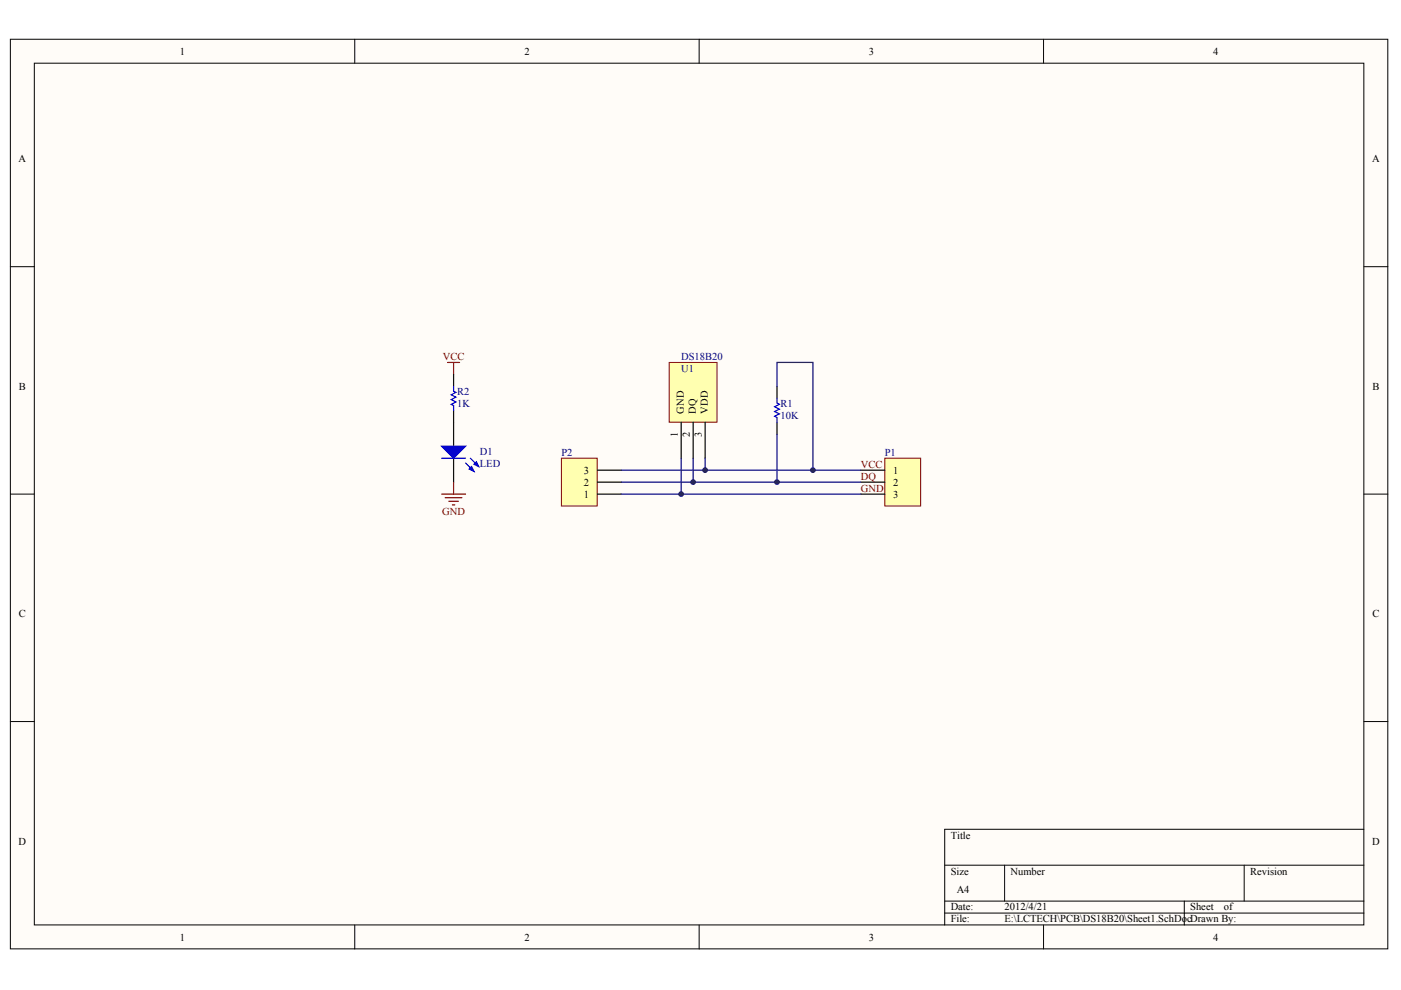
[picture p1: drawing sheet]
<svg xmlns="http://www.w3.org/2000/svg" width="297mm" height="210mm" viewBox="0 0 297 210" stroke-linecap="round" stroke-linejoin="round" font-family="sans-serif">
<g fill="#fffcf8" stroke="#000" stroke-width=".21">
<path d="M2.2 8.3h292v192.9h-292z"/>
<path d="M7.3 13.4h281.9v182.7h-281.9z"/>
</g>
<g fill="none" stroke="#000" stroke-width=".21">
<path d="M75.2 8.3v5.1M148.2 8.3v5.1M221.2 8.3v5.1M2.2 56.5h5.1M289.2 56.5h5.1M2.2 104.8h5.1M289.2 104.8h5.1M2.2 153h5.1M289.2 153h5.1M289.2 175.8h-88.9v20.3M75.2 196.1v5.1M148.2 196.1v5.1"/>
<path d="M200.3 183.4h88.9M200.3 191.1h88.9M200.3 193.6h88.9M213 183.4v7.7M221.2 196.1v5.1M251.1 191.1v5M263.8 183.4v7.7"/>
</g>
<path d="M141.9 76.8h10.1v12.7h-10.1z" fill="#ffffb0" stroke="#800000" stroke-width=".21"/>
<path d="M144.4 89.5v7.7M147 89.5v7.7M149.5 89.5v7.7M164.7 81.9v2.6M164.7 89.5v2.6" fill="none" stroke="#000" stroke-width=".25"/>
<path d="M164.7 84.5v1l.5 .2-1 .5 1 .5-1 .6 1 .5-1 .5 .5 .2v1" fill="none" stroke="#00f" stroke-width=".25"/>
<path d="M187.6 97.2h7.6v10.1h-7.6z" fill="#ffffb0" stroke="#800000" stroke-width=".21"/>
<path d="M96.2 79.4v2.5M96.2 87v7.6M96.2 97.2v5M182.5 99.7h5.1M182.5 102.2h5.1M182.5 104.8h5.1" fill="none" stroke="#000" stroke-width=".25"/>
<path d="M144.4 97.2v7.6h38.1M147 97.2v5h35.5M149.5 97.2v2.5h33M164.7 81.9v-5.1h7.7v22.9M164.7 92.1v10.1" fill="none" stroke="#000080" stroke-width=".25"/>
<path d="M94.9 76.8h2.5M96.2 76.8v2.6M93.6 104.8h5.1M94.4 105.5h3.5M95.2 106.3h2M95.9 107h.5M96.2 102.2v2.6" fill="none" stroke="#800000" stroke-width=".25"/>
<path d="M93.6 97.2h5.1M96.2 81.9v1l.5 .3-1 .5 1 .5-1 .5 1 .5-1 .5 .5 .3v1M98.7 98.2l1.8 1.7M99.7 97.2l1.8 1.7" fill="none" stroke="#00f" stroke-width=".25"/>
<g fill="#00f" stroke="#00f" stroke-width=".25">
<path d="M93.6 94.6h5.1l-2.5 2.6z"/>
<path d="M99.5 99.4l.5-.5 .5 1z"/>
<path d="M100.5 98.4l.5-.5 .5 1z"/>
</g>
<path d="M119 97.2h7.6v10.1h-7.6z" fill="#ffffb0" stroke="#800000" stroke-width=".21"/>
<path d="M126.6 99.7h5.1M126.6 104.8h5.1M126.6 102.2h5.1" fill="none" stroke="#000" stroke-width=".25"/>
<path d="M131.7 99.7h17.8M131.7 102.2h15.3M131.7 104.8h12.7" fill="none" stroke="#000080" stroke-width=".25"/>
<g fill="#000080" stroke="#000080" stroke-width=".21">
<circle cx="144.4" cy="104.8" r=".5"/>
<circle cx="146.9" cy="102.2" r=".5"/>
<circle cx="149.5" cy="99.7" r=".5"/>
<circle cx="164.7" cy="102.2" r=".5"/>
<circle cx="172.3" cy="99.7" r=".5"/>
</g>
<g font-size="2.2">
<text x="38.2" y="11.6">1</text>
<text x="111.2" y="11.6">2</text>
<text x="184.2" y="11.6">3</text>
<text x="257.2" y="11.6">4</text>
<text x="4" y="34.4">A</text>
<text x="290.9" y="34.4">A</text>
<text x="4" y="82.6">B</text>
<text x="291" y="82.6">B</text>
<text x="145" y="87.8" transform="rotate(-90 145 87.8)">GND</text>
<text x="147.6" y="87.8" transform="rotate(-90 147.6 87.8)">DQ</text>
<text x="150.1" y="87.8" transform="rotate(-90 150.1 87.8)">VDD</text>
<text x="143.7" y="92.7" transform="rotate(-90 143.7 92.7)">1</text>
<text x="146.3" y="92.7" transform="rotate(-90 146.3 92.7)">2</text>
<text x="148.8" y="92.7" transform="rotate(-90 148.8 92.7)">3</text>
<text x="123.7" y="100.5">3</text>
<text x="189.4" y="100.5">1</text>
<text x="123.7" y="105.5">1</text>
<text x="123.7" y="103">2</text>
<text x="189.4" y="103">2</text>
<text x="189.4" y="105.5">3</text>
<text x="4" y="130.9">C</text>
<text x="291" y="130.9">C</text>
<text x="4" y="179.1">D</text>
<text x="201.6" y="177.8">Title</text>
<text x="290.9" y="179.1">D</text>
<text x="201.6" y="185.4">Size</text>
<text x="214.3" y="185.4">Number</text>
<text x="265.1" y="185.4">Revision</text>
<text x="202.8" y="189.2">A4</text>
<text x="201.6" y="193">Date:</text>
<text x="201.6" y="195.6">File:</text>
<text x="213" y="193">2012/4/21</text>
<text x="213" y="195.6">E:\LCTECH\PCB\DS18B20\Sheet1.SchDo</text>
<text x="251.7" y="195.6">cDrawn By:</text>
<text x="252.4" y="193">Sheet</text>
<text x="259.5" y="193">of</text>
<text x="38.2" y="199.4">1</text>
<text x="111.2" y="199.4">2</text>
<text x="184.2" y="199.4">3</text>
<text x="257.2" y="199.4">4</text>
</g>
<g font-size="2.2" fill="#800000">
<text x="93.9" y="76.4">VCC</text>
<text x="182.5" y="99.2">VCC</text>
<text x="182.5" y="101.7">DQ</text>
<text x="182.5" y="104.3">GND</text>
<text x="93.8" y="109.3">GND</text>
</g>
<g font-size="2.2" fill="#000080">
<text x="144.4" y="76.4">DS18B20</text>
<text x="96.9" y="83.7">R2</text>
<text x="144.4" y="78.9">U1</text>
<text x="96.9" y="86.2">1K</text>
<text x="165.5" y="86.2">R1</text>
<text x="165.5" y="88.8">10K</text>
<text x="101.8" y="96.4">D1</text>
<text x="101.8" y="98.9">LED</text>
<text x="119" y="96.7">P2</text>
<text x="187.6" y="96.7">P1</text>
</g>
</svg>
